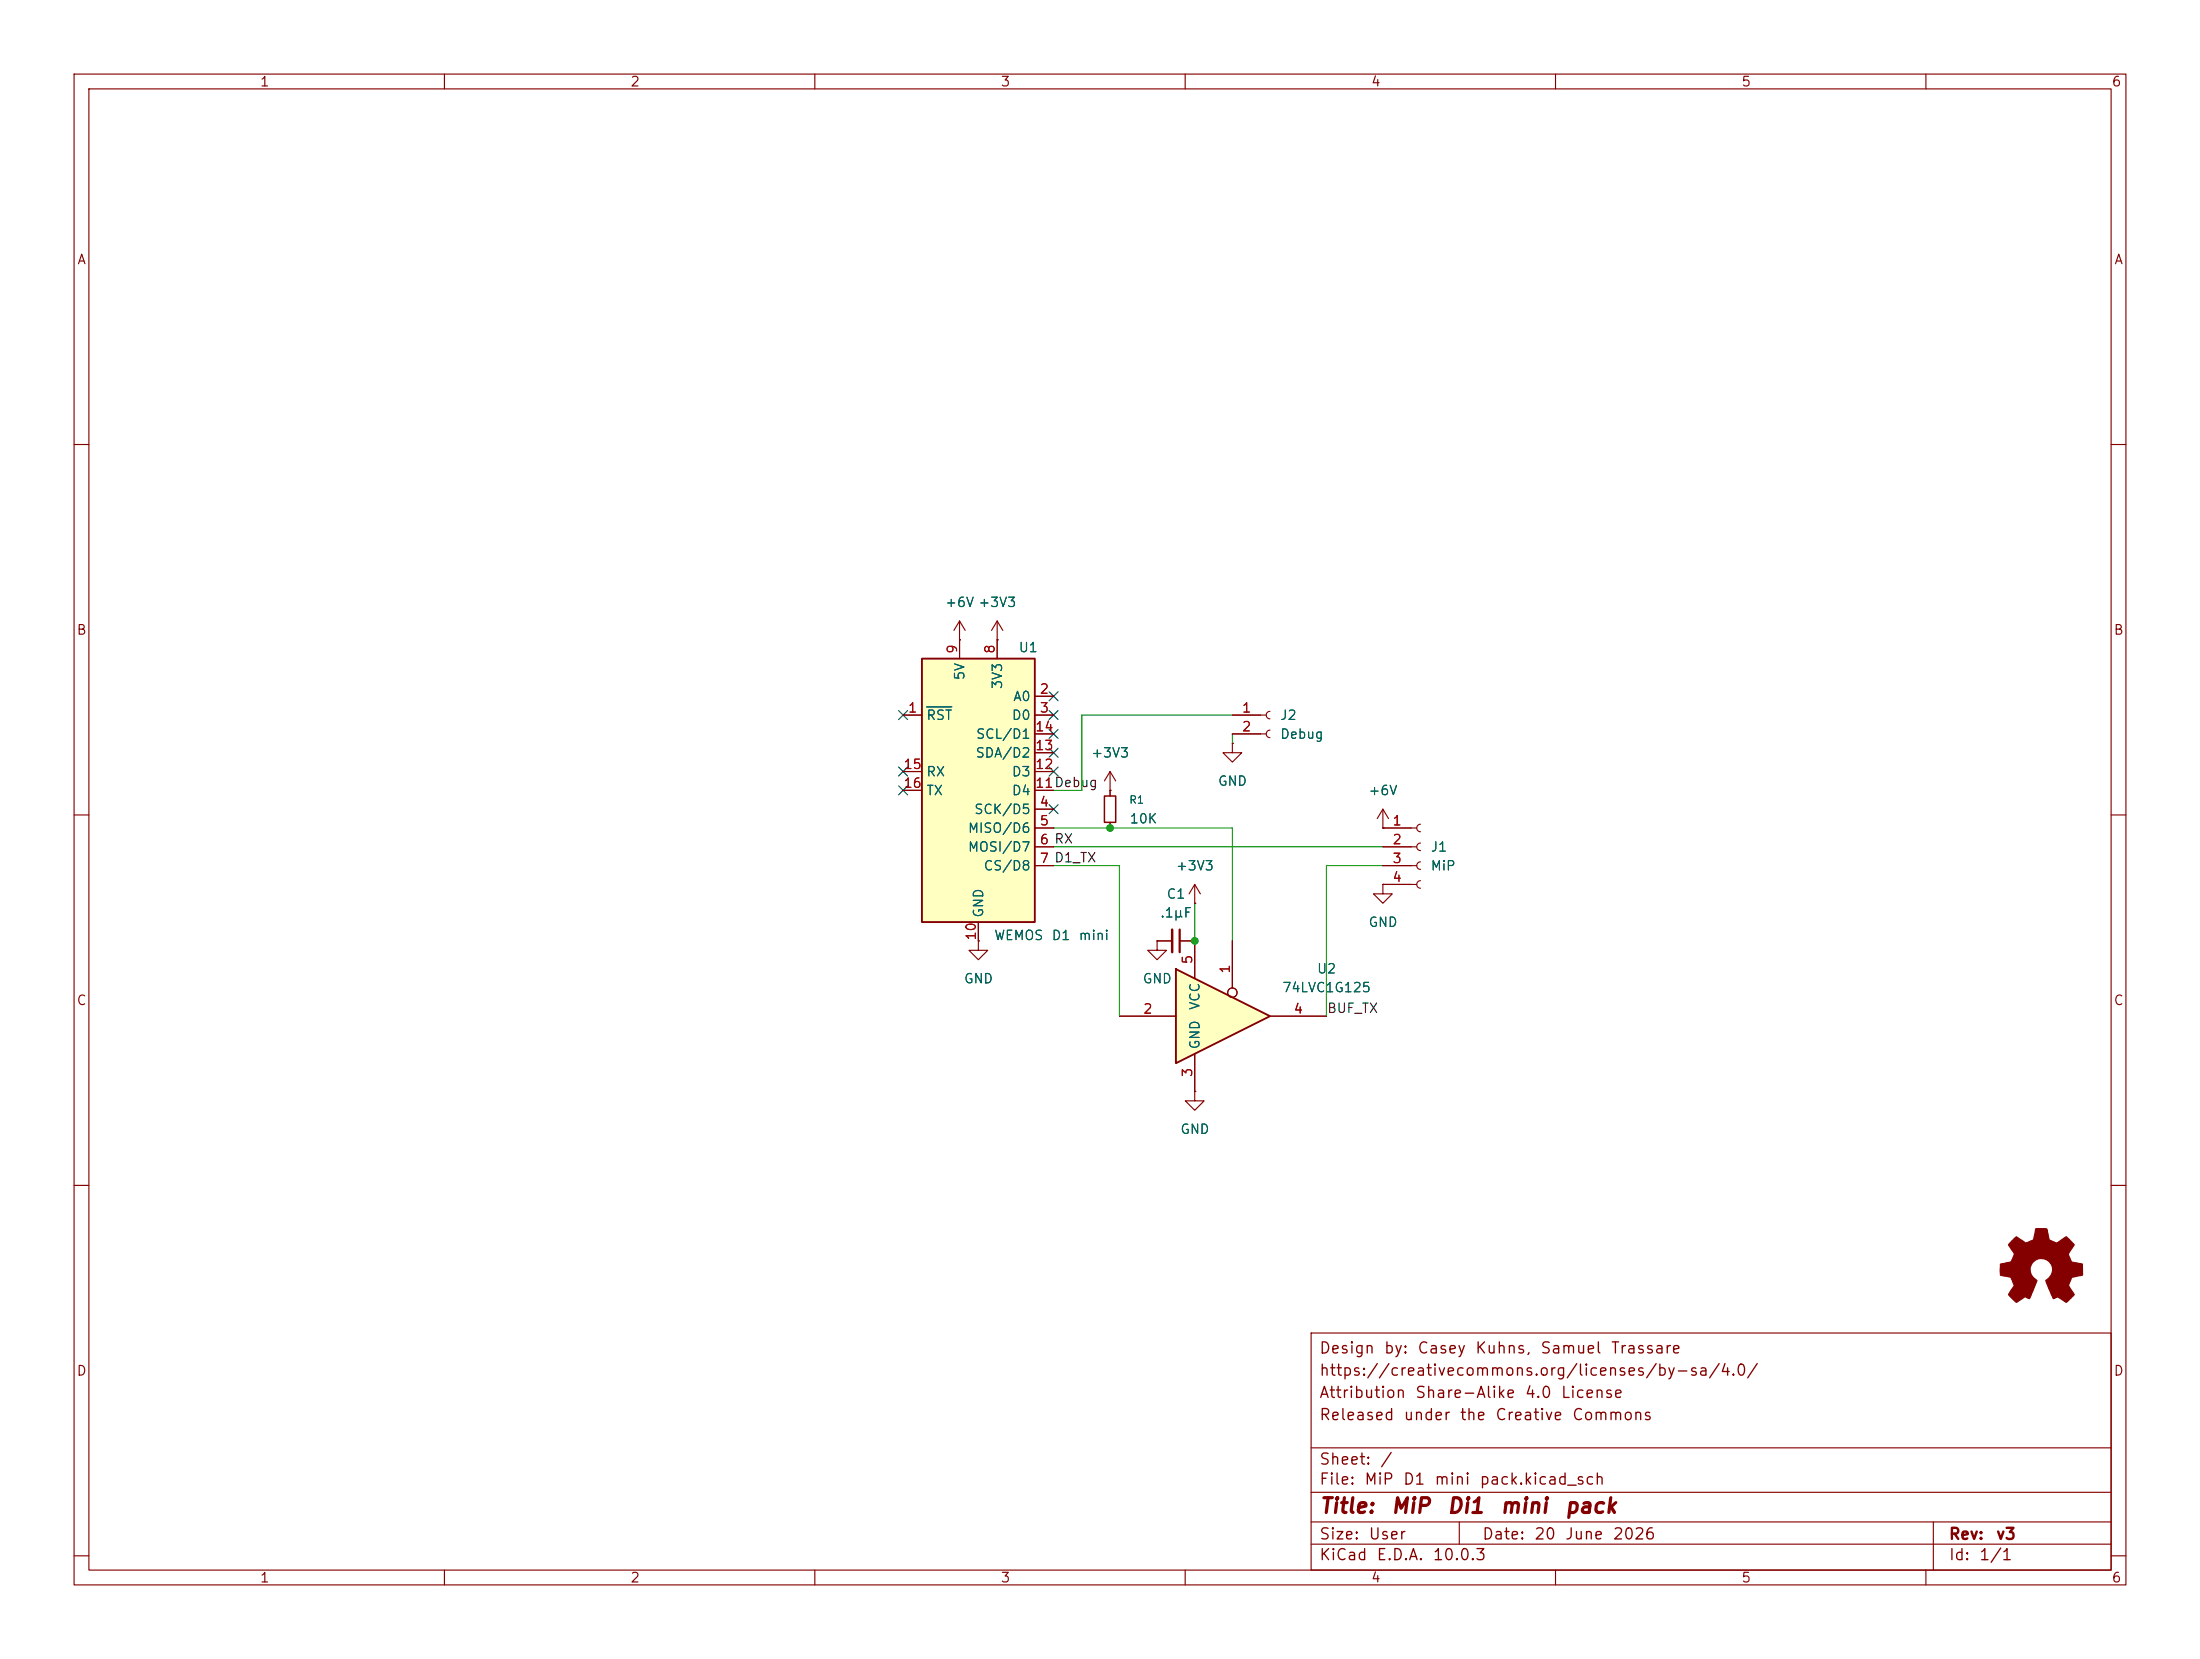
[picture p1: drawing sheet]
<svg xmlns="http://www.w3.org/2000/svg" width="297mm" height="224mm" viewBox="0 0 297 224" stroke-linecap="round" stroke-linejoin="round" font-family="sans-serif">
<g fill="none" stroke="#840000" stroke-width=".15">
<path d="M10 10h277v203.9h-277zM12 12h273v199.9h-273zM60 10v2M110 10v2M160 10v2M210 10v2M260 10v2M10 60h2M285 60h2M10 110h2M149.9 106.7v.7M149.9 111v.8"/>
<path d="M186.7 119.4v1.3h1.3l-1.3 1.2-1.3-1.2h1.3M186.7 119.4h.1M186.7 111.8h4.6M186.7 114.3h4.6M186.7 116.8h4.6M186.7 119.4h4.6M191.8 111.3a.51 .51 0 0 0-.5 .5 .51 .51 0 0 0 .5 .5M191.8 113.8a.51 .51 0 0 0-.5 .5 .51 .51 0 0 0 .5 .5M191.8 116.3a.51 .51 0 0 0-.5 .5 .51 .51 0 0 0 .5 .5M191.8 118.9a.51 .51 0 0 0-.5 .5 .51 .51 0 0 0 .5 .5M285 110h2M156.2 127h2"/>
<path d="M159.3 127h2M10 160h2M177 179.9h108v32h-108zM285 160h2M177 195.4h108M10 210h2M60 211.9v2M110 211.9v2M160 211.9v2M177 208.4h108M177 205.4h108M177 201.4h108"/>
<path d="M197 205.4v3M210 211.9v2M260 211.9v2M261 205.4v6.5M285 210h2"/>
</g>
<path d="M159.3 125.5v3" fill="none" stroke="#840000" stroke-width=".3"/>
<path d="M158.2 125.5v3" fill="none" stroke="#840000" stroke-width=".33"/>
<path d="M149.1 107.4h1.5v3.6h-1.5z" fill="none" stroke="#840000" stroke-width=".2"/>
<path d="M271.7 167.4l.5-.5 1.2 .8h.3l.8-.4 .3-1.4 1.3-.1 .2 .1 .4 1.5 1 .4 1.3-.9 1 1.1-.8 1.3 .5 1 1.4 .3 .1 1.5-1.5 .3v.1l-.5 1 .8 1.2-.1 .2-1 .9-1.1-.8-.6 .3-1-2.5a1.54 1.54 0 0 0 .3-2.6 1.54 1.54 0 0 0-2.4 1 1.97 1.97 0 0 0 .9 1.6l-1 2.5-.6-.3-1.2 .8-1.1-1.1 .8-1.2-.4-1.1-1.4-.3v-1.5l1.2-.2a.83 .83 0 0 0 .5-.8l.2-.4-.9-1.2z" fill="#840000" stroke="#840000" stroke-width=".15"/>
<path d="M124.5 88.9h15.2v35.6h-15.2z" fill="#ffffc2"/>
<path d="M124.5 88.9h15.2v35.6h-15.2z" fill="none" stroke="#840000" stroke-width=".25"/>
<g fill="none" stroke="#840000" stroke-width=".15">
<path d="M121.9 96.5h2.6M129.5 86.4v2.5M134.6 86.4v2.5M139.7 96.5h2.5M139.7 94h2.5M139.7 99.1h2.5M166.4 96.5h4.5M166.4 99.1h4.5M171.4 96a.51 .51 0 0 0-.5 .5 .51 .51 0 0 0 .5 .5M171.4 98.6a.51 .51 0 0 0-.5 .5 .51 .51 0 0 0 .5 .5M121.9 106.7h2.6M121.9 104.1h2.6"/>
<path d="M139.7 109.2h2.5M139.7 111.8h2.5M139.7 114.3h2.5M139.7 116.8h2.5M139.7 106.7h2.5M139.7 104.1h2.5M139.7 101.6h2.5M149.9 106.7h.1M149.9 104.1l-.8 1.3M149.9 104.1l.7 1.3M149.9 104.1v2.6M161.3 119.4l-.8 1.3"/>
<path d="M161.3 119.4l.8 1.3M161.3 119.4v2.5M166.4 100.3v1.3h1.2l-1.2 1.3-1.3-1.3h1.3M166.4 100.3h.1M186.7 111.8h.1M186.7 109.2l-.8 1.3M186.7 109.2l.8 1.3M186.7 109.2v2.6M132.1 124.5v2.5M156.2 127v1.3h1.3l-1.3 1.2-1.3-1.2h1.3M156.2 127h.1M161.3 121.9h.1"/>
<path d="M161.3 147.3v1.3h1.3l-1.3 1.3-1.3-1.3h1.3M161.3 147.3h.1"/>
</g>
<path d="M125.1 95.4h3.4" fill="none" stroke="#006464" stroke-width=".15"/>
<path d="M158.7 130.8l12.7 6.4-12.7 6.3z" fill="#ffffc2"/>
<path d="M158.7 130.8l12.7 6.4-12.7 6.3z" fill="none" stroke="#840000" stroke-width=".25"/>
<g fill="none" stroke="#840000" stroke-width=".15">
<path d="M121.9 96.5h2.6M129.5 86.4h.1M129.5 83.8l-.7 1.3M129.5 83.8l.8 1.3M129.5 83.8v5.1M134.6 86.4h.1M134.6 83.8l-.7 1.3M134.6 83.8l.8 1.3M134.6 83.8v5.1M139.7 96.5h2.5M139.7 94h2.5M139.7 99.1h2.5"/>
<path d="M166.4 96.5h3.8M166.4 99.1h3.8M121.9 106.7h2.6M121.9 104.1h2.6M139.7 111.8h2.5M139.7 114.3h2.5M139.7 116.8h2.5M139.7 109.2h2.5M139.7 106.7h2.5M139.7 104.1h2.5M139.7 101.6h2.5M149.9 106.7h.1"/>
<path d="M149.9 106.7v.7M149.9 111v.8M166.4 100.3h.1M186.7 111.8h.1M186.7 119.4h.1M186.7 111.8h3.8M186.7 114.3h3.8M186.7 116.8h3.8M186.7 119.4h3.8M132.1 127v1.3h1.2l-1.2 1.2-1.3-1.2h1.3M132.1 127h.1M132.1 124.5v2.5"/>
<path d="M151.1 137.2h7.6M156.2 127h.1M156.2 127h2M159.3 127h2v5.1M161.3 121.9h.1M166.4 127v6.4M171.4 137.2h7.7M161.3 147.3h.1M161.3 142.2v5.1"/>
<circle cx="166.4" cy="134" r=".63"/>
</g>
<path d="M166.4 99.1v1.2M166.4 96.5h-20.4v10.2h-3.8M142.2 116.8h8.9v20.4M142.2 111.8h24.2v15.2M142.2 114.3h44.5M186.7 116.8h-7.6v20.4M161.3 121.9v5.1" fill="none" stroke="#009600" stroke-width=".15"/>
<g fill="none" stroke="#000084" stroke-width=".15">
<path d="M121.3 95.9l1.2 1.2M122.5 95.9l-1.2 1.2M141.6 98.5l1.2 1.2M141.6 95.9l1.2 1.2M141.6 93.4l1.2 1.2M142.8 98.5l-1.2 1.2M142.8 95.9l-1.2 1.2M142.8 93.4l-1.2 1.2M121.3 103.5l1.2 1.2M121.3 106.1l1.2 1.2M122.5 103.5l-1.2 1.2M122.5 106.1l-1.2 1.2"/>
<path d="M141.6 101l1.2 1.2M141.6 108.6l1.2 1.2M141.6 103.5l1.2 1.2M142.8 101l-1.2 1.2M142.8 108.6l-1.2 1.2M142.8 103.5l-1.2 1.2"/>
</g>
<path d="M125.1 95.4h3.4" fill="none" stroke="#006464" stroke-width=".15"/>
<g fill="#009600" stroke="#009600" stroke-width=".14">
<circle cx="149.9" cy="111.8" r=".46"/>
<circle cx="161.3" cy="127" r=".46"/>
</g>
<g font-size="2" fill="#840000">
<text x="178" y="204.8">Title:</text>
<text x="187.7" y="204.8">MiP</text>
<text x="195.2" y="204.8">Di1</text>
<text x="202.4" y="204.8">mini</text>
<text x="211.1" y="204.8">pack</text>
</g>
<g font-size="1.5" fill="#840000">
<text x="178" y="183.1">Design</text>
<text x="186.7" y="183.1">by:</text>
<text x="191.2" y="183.1">Casey</text>
<text x="199" y="183.1">Kuhns,</text>
<text x="207.8" y="183.1">Samuel</text>
<text x="217.4" y="183.1">Trassare</text>
<text x="178" y="189.1">Attribution</text>
<text x="178" y="186.1">https://creativecommons.org/licenses/by-sa/4.0/</text>
<text x="190.9" y="189.1">Share-Alike</text>
<text x="205.7" y="189.1">4.0</text>
<text x="210.6" y="189.1">License</text>
<text x="178" y="192.1">Released</text>
<text x="189.4" y="192.1">under</text>
<text x="197" y="192.1">the</text>
<text x="201.8" y="192.1">Creative</text>
<text x="212.1" y="192.1">Commons</text>
<text x="178" y="200.8">File:</text>
<text x="178" y="198.1">Sheet:</text>
<text x="184.1" y="200.8">MiP</text>
<text x="186.2" y="198.1">/</text>
<text x="189.3" y="200.8">D1</text>
<text x="193.5" y="200.8">mini</text>
<text x="199.6" y="200.8">pack.kicad_sch</text>
<text x="178" y="208.2">Size:</text>
<text x="184.7" y="208.2">User</text>
<text x="200" y="208.2">Date:</text>
<text x="207" y="208.2">20</text>
<text x="211.2" y="208.2">June</text>
<text x="217.6" y="208.2">2026</text>
<text x="263" y="208.2">Rev:</text>
<text x="269.4" y="208.2">v3</text>
<text x="178" y="211">KiCad</text>
<text x="185.7" y="211">E.D.A.</text>
<text x="193.3" y="211">10.0.3</text>
<text x="263" y="211">Id:</text>
<text x="267.1" y="211">1/1</text>
</g>
<g font-size="1.3" fill="#840000">
<text x="35" y="12">1</text>
<text x="85" y="12">2</text>
<text x="135" y="12">3</text>
<text x="185" y="12">4</text>
<text x="235" y="12">5</text>
<text x="285" y="12">6</text>
<text x="10.3" y="36">A</text>
<text x="285.3" y="36">A</text>
<text x="10.3" y="86">B</text>
<text x="285.3" y="86">B</text>
<text x="10.3" y="136">C</text>
<text x="285.3" y="136">C</text>
<text x="10.3" y="186">D</text>
<text x="285.3" y="186">D</text>
<text x="35" y="213.9">1</text>
<text x="85" y="213.9">2</text>
<text x="135" y="213.9">3</text>
<text x="185" y="213.9">4</text>
<text x="235" y="213.9">5</text>
<text x="285" y="213.9">6</text>
</g>
<g font-size="1.3" fill="#006464">
<text x="127.5" y="82.3">+6V +3V3</text>
<text x="137.4" y="88.3">U1</text>
<text x="130.5" y="91.9" transform="rotate(-90 130.5 91.9)">5V</text>
<text x="135.6" y="93.1" transform="rotate(-90 135.6 93.1)">3V3</text>
<text x="136.7" y="95">A0</text>
<text x="125" y="97.5">RST</text>
<text x="131.7" y="100">SCL/D1</text>
<text x="136.5" y="97.5">D0</text>
<text x="172.7" y="97.5">J2</text>
<text x="172.7" y="100">Debug</text>
<text x="125" y="105.1">RX</text>
<text x="125" y="107.7">TX</text>
<text x="131.6" y="102.6">SDA/D2</text>
<text x="136.5" y="107.7">D4</text>
<text x="136.5" y="105.1">D3</text>
<text x="147.2" y="102.6">+3V3</text>
<text x="164.3" y="106.4">GND</text>
<text x="184.7" y="107.7">+6V</text>
<text x="130.6" y="112.7">MISO/D6</text>
<text x="131.4" y="110.2">SCK/D5</text>
<text x="152.4" y="111.5">10K</text>
<text x="130.6" y="115.3">MOSI/D7</text>
<text x="132.7" y="117.8">CS/D8</text>
<text x="158.6" y="117.8">+3V3</text>
<text x="193" y="115.3">J1</text>
<text x="193" y="117.8">MiP</text>
<text x="133.1" y="124" transform="rotate(-90 133.1 124)">GND</text>
<text x="156.5" y="124.2">.1μF</text>
<text x="157.4" y="121.6">C1</text>
<text x="184.7" y="125.4">GND</text>
<text x="134.1" y="127.2">WEMOS</text>
<text x="141.9" y="127.2">D1</text>
<text x="145.5" y="127.2">mini</text>
<text x="177.7" y="131.7">U2</text>
<text x="130" y="133.1">GND</text>
<text x="154.2" y="133.1">GND</text>
<text x="162.3" y="136.4" transform="rotate(-90 162.3 136.4)">VCC</text>
<text x="173" y="134.3">74LVC1G125</text>
<text x="162.3" y="141.7" transform="rotate(-90 162.3 141.7)">GND</text>
<text x="159.3" y="153.4">GND</text>
</g>
<g font-size="1.3" fill="#a90000">
<text x="129.5" y="88.3" transform="rotate(-90 129.5 88.3)">9</text>
<text x="134.6" y="88.3" transform="rotate(-90 134.6 88.3)">8</text>
<text x="140.3" y="94">2</text>
<text x="122.5" y="96.5">1</text>
<text x="139.7" y="101.6">13</text>
<text x="139.7" y="99">14</text>
<text x="140.3" y="96.5">3</text>
<text x="167.6" y="96.5">1</text>
<text x="167.6" y="99">2</text>
<text x="121.9" y="104.1">15</text>
<text x="121.9" y="106.7">16</text>
<text x="139.7" y="106.7">11Debug</text>
<text x="139.7" y="104.1">12</text>
<text x="139.7" y="106.7">11</text>
<text x="140.3" y="109.2">4</text>
<text x="140.3" y="111.7">5</text>
<text x="187.9" y="111.7">1</text>
<text x="140.3" y="114.3">6 RX</text>
<text x="140.3" y="116.8">7 D1_TX</text>
<text x="140.3" y="114.3">6</text>
<text x="140.3" y="116.8">7</text>
<text x="187.9" y="114.3">2</text>
<text x="187.9" y="116.8">3</text>
<text x="187.9" y="119.4">4</text>
<text x="132.1" y="127" transform="rotate(-90 132.1 127)">10</text>
<text x="161.3" y="130.2" transform="rotate(-90 161.3 130.2)">5</text>
<text x="166.3" y="131.5" transform="rotate(-90 166.3 131.5)">1</text>
<text x="154.2" y="137.1">2</text>
<text x="174.6" y="137.1">4</text>
<text x="161.3" y="145.5" transform="rotate(-90 161.3 145.5)">3</text>
</g>
<text font-size="1.3" fill="#0f0f0f" x="179.1" y="137">BUF_TX</text>
<text font-size="1" fill="#006464" x="152.4" y="108.7">R1</text>
</svg>
